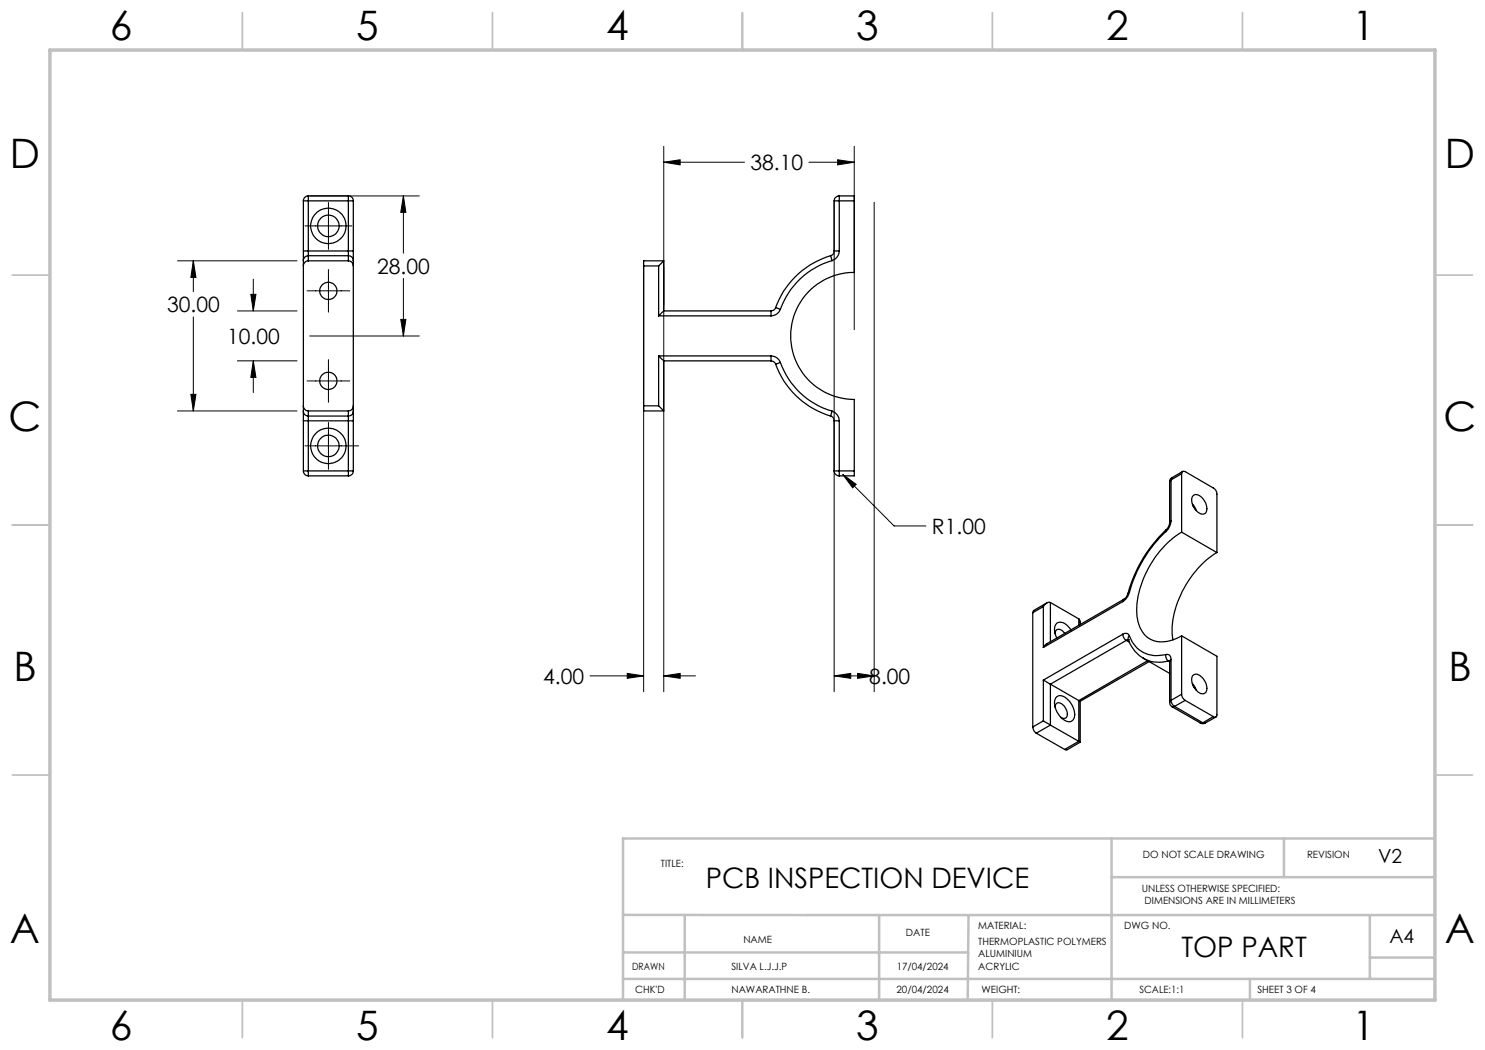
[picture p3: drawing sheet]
<svg xmlns="http://www.w3.org/2000/svg" width="297mm" height="210mm" viewBox="0 0 297 210" stroke-linecap="round" stroke-linejoin="round" font-family="sans-serif">
<g fill="none" stroke="#000" stroke-width=".2">
<path d="M61.9 39.2h22M80.7 39.2l.5 3.3h-1zM80.7 39.2v11.5M132.8 32.4l3.2-.4v1zM132.8 29.3v109.1M132.8 32.4h16.1M161.8 32.4h9.1M167.5 32l3.4 .4-3.4 .6zM170.9 29.3v36.6M35.5 52.2h23.9M38.7 52.2l.5 3.3h-1zM38.7 52.2v6.1"/>
<path d="M50.2 58.9h1l-.5 3.3zM50.7 55.8v6.4M61 45.2h9.4M61.4 58.2h8.6M65.7 40.5v9.4M65.7 53.9v8.5M80.7 55.7v11.5M128.7 53.4v85M166.8 40.5v97.9M174.8 40.5v97.9M38.2 78.9h1l-.5 3.3zM38.7 63.4v18.8"/>
<path d="M47.5 62.2h11.9M47.5 72.2h11.9M50.7 72.2l.5 3.3h-1zM50.7 72.2v6.3M61.4 76.2h8.6M61.9 67.2h22M65.7 71.9v8.6M80.2 63.9h1l-.5 3.3zM35.5 82.2h23.9M61 89.2h10.7M65.7 84.5v9.4M168.6 94.9l2.6 2-.7 .7z"/>
<path d="M168.6 94.9l10.2 10.3h6.4M118 135.2h10.7M125.4 134.7l3.3 .5-3.3 .5zM132.8 135.2l3.2-.5v1zM132.8 135.2h6.3M166.8 135.2l3.3-.5v1zM166.8 135.2h8M171.5 134.7l3.3 .5-3.3 .5zM174.8 135.2h.1"/>
</g>
<g fill="none" stroke="#c0c0c0" stroke-width=".35">
<path d="M48.5 2.5v7.5M98.5 2.5v7.5M148.5 2.5v7.5M198.5 2.5v7.5M248.5 2.5v7.5M2.5 55h7.5M287 55h7.5M2.5 105h7.5M287 105h7.5M2.5 155h7.5M287 155h7.5M48.5 200v7.5"/>
<path d="M98.5 200v7.5M148.5 200v7.5M198.5 200v7.5M248.5 200v7.5"/>
</g>
<g fill="none" stroke="#c0c0c0" stroke-width=".5">
<path d="M222.3 175.4h64.7M222.3 167.7v32.3M256.8 167.7v7.7M287 167.7h-162.4v32.3M124.6 195.8h162.4M124.6 190.5h69M124.6 183h162.4M136.9 183v17M175.8 183v17M193.7 183l-.2 17.1M250 195.8v4.2M274 183v12.8"/>
<path d="M274 191.5h13"/>
</g>
<path d="M10 10h277v190h-277z" fill="none" stroke="#c0c0c0" stroke-width=".7"/>
<path d="M168.6 94.9l1.9 2.7 .7-.7zM167.5 32l3.4 .4-3.4 .6zM132.8 32.4l3.2-.4v1zM125.4 134.7l3.3 .5-3.3 .5zM132.8 135.2l3.2-.5v1zM171.5 134.7l3.3 .5-3.3 .5zM166.8 135.2l3.3-.5v1zM50.2 58.9h1l-.5 3.3zM50.7 72.2l.5 3.3h-1zM38.7 52.2l.5 3.3h-1zM38.2 78.9h1l-.5 3.3zM80.2 63.9h1l-.5 3.3zM80.7 39.2l.5 3.3h-1z" fill="#000"/>
<g fill="none" stroke="#000" stroke-width=".25">
<path d="M61.7 39.2a.96 .96 0 0 0-1 1M61.7 39.2v1M61.7 39.2h8M69.7 39.2v1M69.7 39.2a.96 .96 0 0 1 1 1M167.9 39.2v1M167.9 39.2h3v1M167.9 39.2a1.02 1.02 0 0 0-1.1 1M60.7 52.1v1.1M60.7 50.2h1M60.7 50.2v1.9M60.7 40.2h1"/>
<path d="M60.7 40.2v10M60.7 53.2v28M61.7 52.2a1.02 1.02 0 0 0-1 1M61.7 51.1a.96 .96 0 0 0-1 1M61.7 50.2v.9M61.7 51.1v1.1M61.7 40.2h8M61.7 52.2h8M61.7 51.1h8M61.7 50.2h8M61.7 40.2v10M69.7 52.2a1.02 1.02 0 0 1 1 1"/>
<path d="M69.7 51.1a.96 .96 0 0 1 1 1M69.7 50.2v.9M69.7 50.2h1M69.7 40.2h1M69.7 51.1v1.1M69.7 40.2v10M70.7 52.1v1.1M70.7 50.2v1.9M70.7 40.2v10M70.7 53.2v28M128.7 53.2v28M128.7 53.2h3"/>
<path d="M131.7 53.2v10M132.8 52.2l-1.1 1M132.8 52.2h-4.1v1M132.8 52.2v10M166.1 51.1a16.8 16.8 0 0 0-11 10.4M166.1 51.1l.3 1M166.4 52.1a15.6 15.6 0 0 0-10.3 9.8M166.8 40.2h1.1M166.8 50.2h1.1M166.8 50.2a.92 .92 0 0 1-.7 .9M166.8 40.2v10M167.9 50.2a2.13 2.13 0 0 1-1.5 1.9"/>
<path d="M167.9 40.2v10M167.9 40.2h3M170.9 40.2v14.3a12.7 12.7 0 0 0-12.7 12.7 12.7 12.7 0 0 0 12.7 12.7v14.3M131.7 71.2l1.1 1M131.7 71.2h22.5M131.7 71.2v10M131.7 63.2h22.5M132.8 62.2l-1.1 1M132.8 72.2h21.4M132.8 62.2h21.4M132.8 72.2v10M154.2 71.2a2 2 0 0 1 1.9 1.3"/>
<path d="M154.2 71.2v1M154.2 62.2v1M154.2 72.2a.94 .94 0 0 1 .9 .6M155.1 61.5a.94 .94 0 0 1-.9 .7M155.1 61.5l1 .4M155.1 72.8a16.9 16.9 0 0 0 11 10.4M156.1 72.5a15.6 15.6 0 0 0 10.3 9.7M156.1 61.9a2 2 0 0 1-1.9 1.3M156.1 72.5l-1 .3M60.7 81.2a1.02 1.02 0 0 0 1 1M60.7 82.2a.96 .96 0 0 0 1 1M60.7 81.2v1"/>
<path d="M60.7 84.2h1M60.7 82.2v2M60.7 94.2h1M60.7 94.2a.96 .96 0 0 0 1 1M60.7 84.2v10M61.7 83.2v1M61.7 94.2v1M61.7 82.2v1M61.7 94.2h8M61.7 95.2h8M61.7 82.2h8M61.7 83.2h8"/>
<path d="M61.7 84.2h8M61.7 84.2v10M69.7 83.2v1M69.7 84.2h1M69.7 94.2v1M69.7 94.2h1M69.7 82.2v1M69.7 84.2v10M70.7 81.2a1.02 1.02 0 0 1-1 1M70.7 82.2a.96 .96 0 0 1-1 1M70.7 81.2v1M70.7 82.2v2"/>
<path d="M70.7 94.2a.96 .96 0 0 1-1 1M70.7 84.2v10M128.7 81.2v1h4.1M128.7 81.2h3M131.7 81.2l1.1 1M166.1 83.2a.92 .92 0 0 1 .7 1M166.4 82.2a2.13 2.13 0 0 1 1.5 2M166.4 82.2l-.3 1M166.8 94.2h1.1M166.8 84.2h1.1M166.8 94.2a1.02 1.02 0 0 0 1.1 1M166.8 84.2v10"/>
<path d="M167.9 94.2v1M167.9 84.2v10M167.9 94.2h3M170.9 94.2v1h-3M233.9 96.4v8.2M234.2 96l-.3 .4M234.2 96v8.2M234.4 95.5a.84 .84 0 0 0-.5 .9M234.4 95.5l-.2 .5M236.3 94.7a.44 .44 0 0 1 .2-.4 .44 .44 0 0 1 .5 0l5.7 3.3a1.38 1.38 0 0 1 .7 1.2v11.7M236.3 94.7v11.7M236.3 94.7l-2.1 1.3"/>
<path d="M236.5 94.3l-2.1 1.2M238.7 99.1a1.58 1.58 0 0 1 2.1 .9 2.08 2.08 0 0 1 .1 2.7 1.94 1.94 0 0 1-2.2-1.4 1.92 1.92 0 0 1 0-2.2zM224.8 119.9l-15.4 8.9-.7 .7M224.8 119.9l-.3 .4M225.6 118.6l-.4 .9-.4 .4M225.9 118.5a3.4 3.4 0 0 1-1.4 1.8M225.9 118.5l-.3 .1M233.2 106.3a25.9 25.9 0 0 0-7.3 12.2M233.2 106a26.8 26.8 0 0 0-7.6 12.6M233.2 106v.3M233.9 104.6l-.2 .7-.5 .7M234.2 104.2a3.2 3.2 0 0 1-1 2.1"/>
<path d="M234.2 104.2l-.3 .4M236.3 106.4a19.6 19.6 0 0 0-8.9 16.2 5.5 5.5 0 0 0 4.1 5.7 7.4 7.4 0 0 0 4.8-1.1M236.3 106.4l7.1 4.1M238.5 100.8l.8 1.3M238.6 101.2l.4 .6M243.4 110.5a19.8 19.8 0 0 0-9 16.2l.2 1.3M206.6 122.5v22.9M208.7 136l1.4 .8M208.7 121.3v8.2M208.7 136v8.2M208.7 121.3l-2.1 1.2M209.4 120.6l-2.6 1.5-.2 .4"/>
<path d="M210.1 120.5a1.26 1.26 0 0 0-1.4 .8M210.1 136.8l5.7 3.3M210.1 120.5v7.8M210.1 136.8v8.2M210.1 120.5l5.7 3.3M211.3 139.4a1.81 1.81 0 0 1 2.4 .6 3.6 3.6 0 0 1 1 3.9 1.46 1.46 0 0 1-2.3-.2 3.7 3.7 0 0 1-1.2-4.1zM213 126.7a1.26 1.26 0 0 0-1.8-.7l-.2 .8M214.2 126a2.41 2.41 0 0 0-2.7-1.4 2.39 2.39 0 0 0-.2 3M215.8 123.8l.2 .2v.9M215.8 123.8v1.3M224.5 126.9a.84 .84 0 0 1 1.4 .3M224.5 126.9a1.6 1.6 0 0 0 .7 1.2"/>
<path d="M224.5 126.9l-15.8 9.1M224.5 120.3l-15.8 9.2M225.2 128.1l-15.1 8.7M225.2 128.1l.7 .3M225.7 127.9a6.7 6.7 0 0 0 3 3.7M225.7 127.9h.1M225.7 128l-.5 .1M225.9 127.2a5.8 5.8 0 0 0 7.3 3.7M225.9 127.2l-.2 .3v.4M228.7 131.6a6.4 6.4 0 0 0 5 .6M228.7 131.6l5.2 3.1M229.5 132.1l-13.7 8"/>
<path d="M229.8 132.3l-13.8 8M233.2 130.9a.84 .84 0 0 1 1 1M233.2 130.9a1.34 1.34 0 0 0 .5 1.3M233.7 132.2h.2M233.7 132.2l.2 .1M233.9 132.1v.2M233.9 132.3v8.2M234.2 131.9l-.3 .4M234.2 131.9v8.2M236.3 127.2l7.1 4.1v11.6a.41 .41 0 0 1-.2 .5 .41 .41 0 0 1-.5-.1M236.3 138.8a1.6 1.6 0 0 0 .7 1.3M236.3 127.2v11.6"/>
<path d="M236.3 138.8l-2.1 1.3M238.5 136.7l.8 1.4M238.6 137.1l.4 .6M238.7 135a1.77 1.77 0 0 1 2.2 1.2 1.9 1.9 0 0 1 0 2.4 1.72 1.72 0 0 1-2-1.1 2.06 2.06 0 0 1-.2-2.5zM206.6 145.4a1.6 1.6 0 0 0 .7 1.2M207.3 146.6l5.6 3.3M208.7 144.2l1.4 .8M208.7 144.2l-2.1 1.2M210.1 145l-2.8 1.6M210.1 145l5.7 3.3M211 141.5a.81 .81 0 0 1 .5-.9 .81 .81 0 0 1 1 .3 2.09 2.09 0 0 1 .7 2.7l-.5 .1-.5-.2M215.8 140.1l.2 .2"/>
<path d="M215.8 148.3l.2 .1M215.8 140.1v8.2M215.8 148.3l-2.9 1.6M216 148.4l-2.6 1.6-.5-.1M216 140.3v8.1M233.9 140.5l.1 .5 .4 .3M234.2 140.1a1.62 1.62 0 0 0 .7 1.2M234.2 140.1l-.3 .4M234.4 141.3l5.7 3.3M234.9 141.3h-.5M234.9 141.3l5.7 3.3M237 140.1l5.7 3.2"/>
<path d="M237 140.1l-2.1 1.2M240.1 144.6l.4 .1 .6-.1M240.6 144.6h-.5M240.6 144.6h.5M242.7 143.3l-2.1 1.3M243.2 143.4l-2.1 1.2"/>
<circle cx="65.7" cy="45.2" r="3.5"/>
<circle cx="65.7" cy="45.2" r="2.16"/>
<circle cx="65.7" cy="58.2" r="1.73"/>
<circle cx="65.7" cy="76.2" r="1.73"/>
<circle cx="65.7" cy="89.2" r="3.5"/>
<circle cx="65.7" cy="89.2" r="2.16"/>
</g>
<g font-size="8.1">
<text x="22" y="8">6</text>
<text x="71.2" y="8">5</text>
<text x="121.2" y="8">4</text>
<text x="171.3" y="8">3</text>
<text x="221.3" y="8">2</text>
<text x="270.5" y="8">1</text>
<text x="2" y="33.6">D</text>
<text x="289" y="33.6">D</text>
<text x="1.7" y="86.1">C</text>
<text x="288.7" y="86.1">C</text>
<text x="2.7" y="136.1">B</text>
<text x="289.7" y="136.1">B</text>
<text x="2" y="188.6">A</text>
<text x="289" y="188.6">A</text>
<text x="22" y="208">6</text>
<text x="71.2" y="208">5</text>
<text x="121.2" y="208">4</text>
<text x="171.3" y="208">3</text>
<text x="221.3" y="208">2</text>
<text x="270.5" y="208">1</text>
</g>
<g font-size="5.6">
<text x="141.2" y="177.6">PCB INSPECTION DEVICE</text>
<text x="236.3" y="191.4">TOP PART</text>
</g>
<g font-size="4.2">
<text x="150.1" y="34">38.10</text>
<text x="75.4" y="54.8">28.00</text>
<text x="33.4" y="62.5">30.00</text>
<text x="45.4" y="68.8">10.00</text>
<text x="186.4" y="106.8">R1.00</text>
<text x="108.7" y="136.8">4.00</text>
<text x="173.9" y="136.8">8.00</text>
</g>
<g font-size="3.9">
<text x="275.6" y="172.7">V2</text>
<text x="277.9" y="188.5">A4</text>
</g>
<g font-size="2">
<text x="132.2" y="173.3">TITLE:</text>
<text x="228.6" y="171.6">DO NOT SCALE DRAWING</text>
<text x="261.4" y="171.6">REVISION</text>
<text x="228.4" y="178.4">UNLESS OTHERWISE SPECIFIED:</text>
<text x="195.6" y="185.9">MATERIAL:</text>
<text x="224.9" y="185.9">DWG NO.</text>
<text x="228.9" y="180.9">DIMENSIONS ARE IN MILLIMETERS</text>
<text x="148.7" y="188.5">NAME</text>
<text x="181.2" y="187.2">DATE</text>
<text x="195.6" y="188.9">THERMOPLASTIC POLYMERS</text>
<text x="195.6" y="191.4">ALUMINIUM</text>
<text x="126.5" y="193.9">DRAWN</text>
<text x="146.3" y="193.9">SILVA L.J.J.P</text>
<text x="179.3" y="193.9">17/04/2024</text>
<text x="195.6" y="193.9">ACRYLIC</text>
<text x="127" y="198.6">CHK'D</text>
<text x="146.3" y="198.6">NAWARATHNE B.</text>
<text x="179.3" y="198.6">20/04/2024</text>
<text x="196.3" y="198.6">WEIGHT:</text>
<text x="227.9" y="198.6">SCALE:1:1</text>
<text x="251.5" y="198.6">SHEET 3 OF 4</text>
</g>
</svg>
